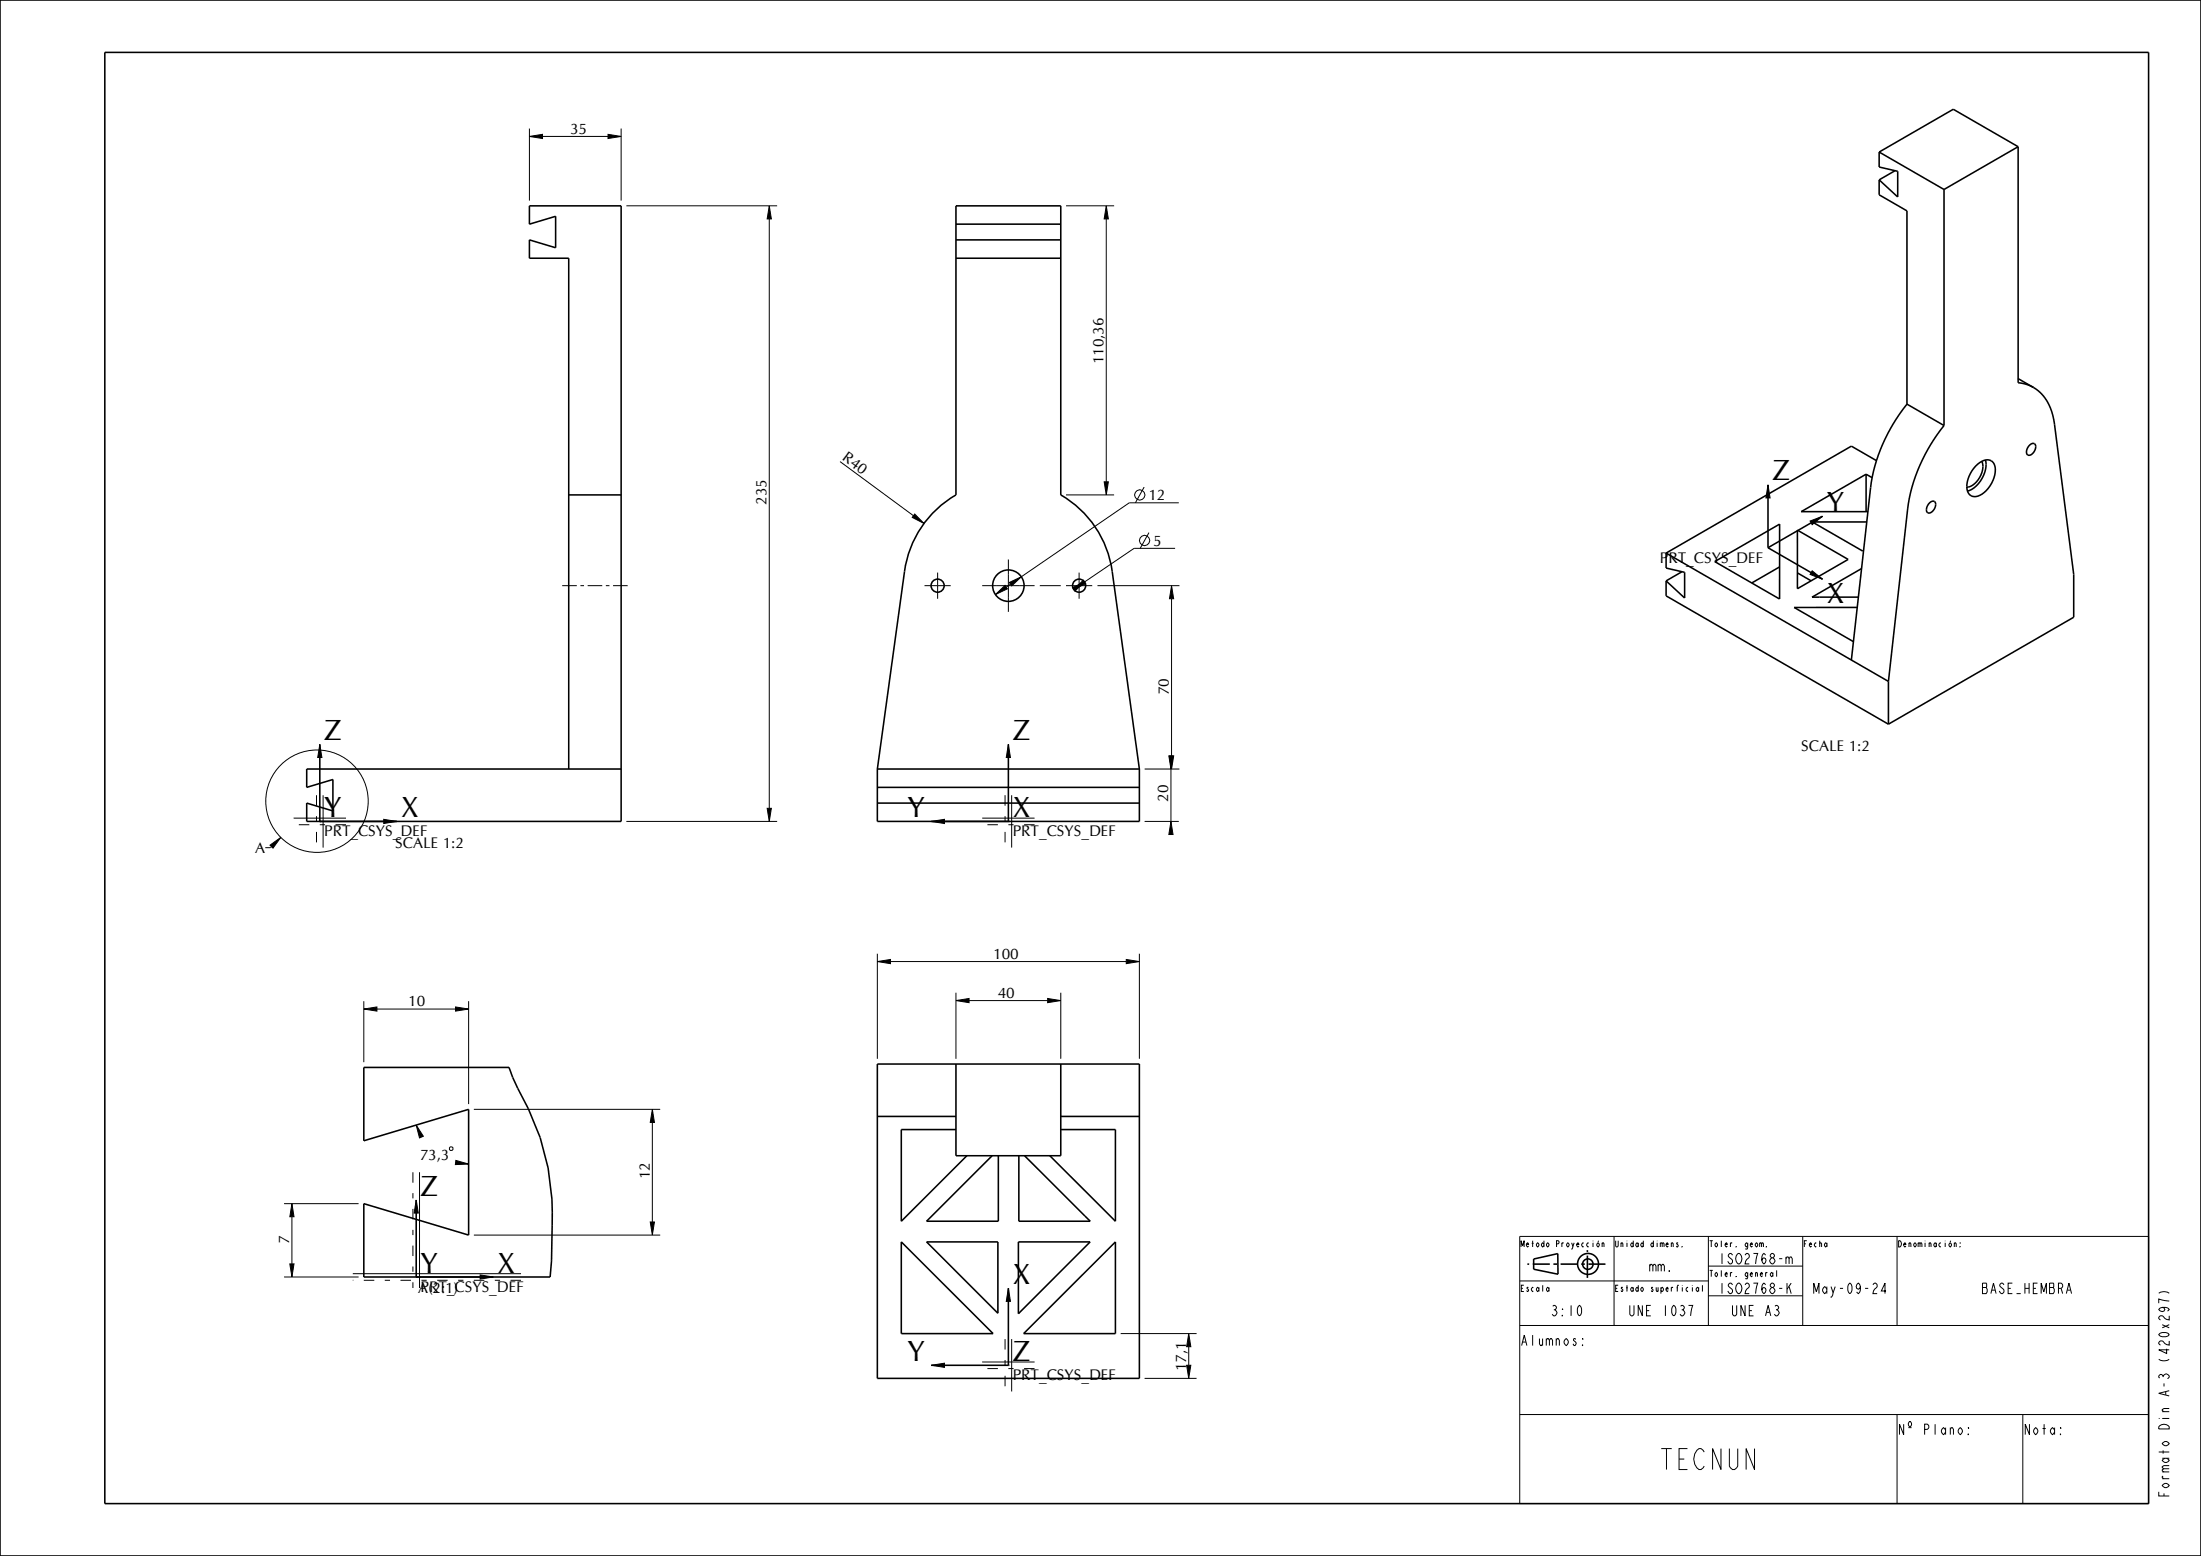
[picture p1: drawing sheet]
<svg xmlns="http://www.w3.org/2000/svg" width="420mm" height="297mm" viewBox="0 0 420 297" stroke-linecap="round" stroke-linejoin="round" font-family="sans-serif">
<g fill="none" stroke="#000" stroke-width=".19">
<path d="M101 26l2.5-.4v.8zM101 24.5v13.8M103.5 26h12.5M116 25.6l2.5 .4-2.5 .4zM118.5 24.5v13.8M119.5 39.3h28.8M146.8 39.3l.4 2.5h-.8zM203.4 39.3h9.2M211.1 39.3l.4 2.5h-.8zM146.8 41.8v112.5M211.1 41.8v50.2M160.3 88.1l14 10.3"/>
<path d="M174.5 98.1l1.8 1.8-2.2-1.1zM203.4 94.5h9.2M210.7 92h.8l-.4 2.5zM218.3 93l-1.6 3M224.9 96h-9.4l-20.6 14.1M337.4 92.5l.4 2.5h-.8zM345.4 99.5l2.4-1-2 1.6zM107.3 111.8h2.8M110.8 111.8h.6M112.1 111.8h2.8M115.6 111.8h.7M117 111.8h2.8"/>
<path d="M176.4 111.8h5M178.9 109.3v5M187.4 111.8h10M189.9 113.5l1.9-1.8 .4 .7zM192.4 106.8v10M192.6 111.2l2.3-1.1-1.8 1.7zM192.8 111.5l-.8 .6M198.4 111.8h4M203.4 111.8h5M204.7 112.2l2.3-1.1-1.9 1.7zM204.9 112.5l1.8-1.7 .5 .6zM205.9 109.3v5"/>
<path d="M209.4 111.8h15.7M219.2 101.7l-1.6 3M223.6 111.8l.4 2.5h-.8zM223.6 114.3v30M224.2 104.7h-7.8l-9.4 6.4M345.8 109l2 1.6-2.4-1zM61 142.1l.4 2.5h-.8zM73.2 156.4l2.5 .4-2.5 .4zM119.5 156.8h28.8M146.4 154.3h.8l-.4 2.5zM177.7 156.8l2.5-.4v.8zM192.4 142.1l.4 2.5h-.8z"/>
<path d="M218.4 156.8h6.5M218.4 146.8h6.7M223 144.3h.8l-.4 2.5zM223.2 144.3h.8l-.4 2.5zM223.4 156.8l.4 2.5h-.8zM223.4 146.8v10M51.5 161.3l2.1-1.5-1.5 2.1zM51.8 161.6l-.2 .2h-1M69.4 192.6l2.5-.4v.8zM69.4 191.1v11.6M71.9 192.6h15M86.9 192.2l2.5 .4-2.5 .4z"/>
<path d="M89.4 191.1v19.6M167.4 183.5l2.5-.4v.8zM167.4 182v20.1M169.9 183.5h45M182.4 191l2.5-.4v.8zM182.4 189.5v12.6M184.9 191h15M199.9 190.6l2.5 .4-2.5 .4zM202.4 189.5v12.6M214.9 183.1l2.5 .4-2.5 .4zM217.4 182v20.1M79.4 214.7l1.4 2.2-.7 .3z"/>
<path d="M85.9 218.9h.4l.1 .2v.3l-.1 .2h-.4l-.1-.2v-.3zM90.4 211.7h35.6M124.5 211.7l.4 2.5h-.8zM124.5 214.2v19M54.2 229.7h14.2M55.7 229.7l.4 2.5h-.8zM55.7 232.2v9M79.4 229l.4 2.5h-.8zM87 221.5l2.4 .7-2.5 .1zM90.4 235.7h35.6M124.1 233.2h.8l-.4 2.5zM290 236h120v51h-120z"/>
<path d="M308 236v17M326 236v17M344 236v17M362 236v17M54.2 243.7h14.2M55.3 241.2h.8l-.4 2.5zM91.6 243.3l2.5 .4-2.5 .4zM192.4 245.9l.4 2.5h-.8zM213.8 254.6h14.5M226.8 254.6l.4 2.5h-.8zM226.8 257.1v3.5M290 253h120"/>
<path d="M290 244.5h36M326 247.3h18M326 241.7h18M411.9 246.8a1.78 1.78 0 0 1 2 0M177.7 260.6l2.5-.4v.8zM218.4 263.1h9.9M226.4 260.6h.8l-.4 2.5zM290 270h120M362 270v17M386 270v17"/>
<circle cx="217.5" cy="94.5" r=".98"/>
<circle cx="218.4" cy="103.2" r=".98"/>
<circle cx="60.5" cy="152.9" r="9.8"/>
</g>
<g fill="none" stroke="#000" stroke-width=".3">
<path d="M0 0h420v297h-420zM20 10h390v277h-390zM358.6 29v2.9l3.5 .8v4.9l-3.5-3.3M358.6 34.3v2.9l5.3 3v36.9M358.6 29l12.4 7.2M361.6 32.6l-3 1.7M371 36.2v45M385.1 28v45.1l1.5 .3 1.4 .6M385.1 28l-12.4-7.1-14.1 8.1M385.1 28l-14.1 8.2M182.4 49.3h20M182.4 45.8h20"/>
<path d="M182.4 42.8h20M363.9 77.1a32.2 32.2 0 0 0-6.9 16l-3.7 32.9M363.9 77.1l7.1 4.1M385.1 72.3l2.9 1.7M388 74a9 9 0 0 1 4 7l3.7 28.7v8.1l-35.3 20.4M108.5 94.5h10M337.4 92.5v12M347.8 98.5l-10.4 6M356.1 90.5l-12.4 7.2h12.7M356.1 90.5l1.1 .7M356.1 90.5v7.2M356.2 99.6h-10.4l9.6 5.6 .2-.1"/>
<path d="M358.1 87.9l-4.8-2.7-35.4 20.4M368.2 96a.67 .67 0 0 1 1-.2 .67 .67 0 0 1 .1 1 1.22 1.22 0 0 1-1.5 1 1.26 1.26 0 0 1 .3-1.8zM371 81.2a32.2 32.2 0 0 0-7 15.9l-3.6 33M377.1 88.9a2.37 2.37 0 0 1 3-.8l.2 .1a3.3 3.3 0 0 1 0 3.5 4.8 4.8 0 0 1-3.6 3.1 1.83 1.83 0 0 1-1.4-2.4 6.3 6.3 0 0 1 1.8-3.5zM378.2 88.1a4.1 4.1 0 0 1-2.8 4.9h-.1M378.9 87.8v.1a4.6 4.6 0 0 1-1.2 4.2l-1 1-1.3 .6M387.3 85a.67 .67 0 0 1 1-.2 .67 .67 0 0 1 .1 .9 1.22 1.22 0 0 1-1.5 1.1 1.26 1.26 0 0 1 .3-1.8zM317.9 110.9v2.8l42.5 24.5M317.9 105.6v2.8l3.6 .8v4.9l-3.6-3.2M317.9 105.6l42.5 24.5M321 109.1l-3.1 1.8M327.2 107.2l12.4-7.2v14.3z"/>
<path d="M337.4 104.5l10.4 6.1M339.6 108.2l-5.3 3.1M343 109.4l2.6 1.5M343 101.2l9.7 5.6-9.7 5.6zM354.4 115.9h-12l11.3 6.6M355.2 108.5l-9.4 5.5h8.8M360.4 130.1v8.1M61 156.8h.1M61 142.1v14.7M108.5 146.8v-97.5h-7.5v-3.5l5 1.5v-6l-5 1.5v-3.5h17.5v117.5h-60v-3.5l5 1.5v-6l-5 1.5v-3.5h60M167.4 146.8l5.2-37.7a20 20 0 0 1 9.8-14.6v-55.2h20v55.2a20 20 0 0 1 9.8 14.6l5.2 37.7M167.4 146.8v10h50v-10"/>
<path d="M167.4 146.8h50M167.4 153.3h50M167.4 150.3h50M192.4 156.8h.1M192.4 142.1v14.7M69.4 203.7h27.7l1.7 4a46.5 46.5 0 0 1 6.6 26.1l-.2 6.9-.2 3h-35.6v-14l20 6v-24l-20 6zM167.4 203.1h50v60h-50zM167.4 213.1h15M182.4 203.1v17.5h20v-17.5M182.4 215.6h-10.4v17.5l12.5-12.5M202.4 215.6h10.4v17.5l-12.5-12.5M202.4 213.1h15"/>
<path d="M79.4 229v14.7M172 237.1l17.5 17.5h-17.5zM176.8 237.1h13.6v13.6zM189.3 220.6l-12.5 12.5h13.7v-12.5M194.3 237.1h13.7l-13.7 13.6zM194.4 220.6v12.5h13.6l-12.5-12.5M302.9 238.6v.4M302.9 239.7v4.2M79.4 243.7h.1M192.4 245.9v14.7M195.3 254.6l17.5-17.5v17.5zM291.8 241.3h-.3"/>
<path d="M292.7 240.3l4.6-1v3.9l-4.6-.9zM295.7 241.3h-3.2M297.1 241.3h-.7M301.1 241.3h-3.3M302.4 241.3h-.7M306.4 241.3h-3.3M177.7 260.6h14.7M192.4 260.6h.1"/>
<circle cx="178.9" cy="111.8" r="1.25"/>
<circle cx="192.4" cy="111.8" r="3"/>
<circle cx="205.9" cy="111.8" r="1.25"/>
<circle cx="303" cy="241.3" r="1"/>
<circle cx="303" cy="241.2" r="2"/>
</g>
<g fill="#000">
<path d="M101 26l2.5-.4v.8zM116 25.6l2.5 .4-2.5 .4zM146.8 39.3l.4 2.5h-.8zM211.1 39.3l.4 2.5h-.8zM174.5 98.1l1.8 1.8-2.2-1.1zM210.7 92h.8l-.4 2.5zM337.4 92.5l.4 2.5h-.8zM345.4 99.5l2.4-1-2 1.6zM189.9 113.5l1.9-1.8 .4 .7zM192.6 111.2l2.3-1.1-1.8 1.7zM204.9 112.5l1.8-1.7 .5 .6zM204.7 112.2l2.3-1.1-1.9 1.7z"/>
<path d="M223.6 111.8l.4 2.5h-.8zM345.8 109l2 1.6-2.4-1zM51.5 161.3l2.1-1.5-1.5 2.1zM61 142.1l.4 2.5h-.8zM73.2 156.4l2.5 .4-2.5 .4zM146.4 154.3h.8l-.4 2.5zM177.7 156.8l2.5-.4v.8zM192.4 142.1l.4 2.5h-.8zM223 144.3h.8l-.4 2.5zM223.4 156.8l.4 2.5h-.8zM223.2 144.3h.8l-.4 2.5zM69.4 192.6l2.5-.4v.8z"/>
<path d="M86.9 192.2l2.5 .4-2.5 .4zM167.4 183.5l2.5-.4v.8zM182.4 191l2.5-.4v.8zM199.9 190.6l2.5 .4-2.5 .4zM214.9 183.1l2.5 .4-2.5 .4zM79.4 214.7l1.4 2.2-.7 .3zM124.5 211.7l.4 2.5h-.8zM55.7 229.7l.4 2.5h-.8zM79.4 229l.4 2.5h-.8zM87 221.5l2.4 .7-2.5 .1zM124.1 233.2h.8l-.4 2.5zM55.3 241.2h.8l-.4 2.5z"/>
<path d="M91.6 243.3l2.5 .4-2.5 .4zM192.4 245.9l.4 2.5h-.8zM226.8 254.6l.4 2.5h-.8zM177.7 260.6l2.5-.4v.8zM226.4 260.6h.8l-.4 2.5z"/>
</g>
<!-- layer: PRT_DEF_DTM_PLN -->
<path d="M60.4 151.8v10M66 157.4h-10M191.8 151.8v10M197.4 157.4h-10M78.8 223.7v22.1M99.4 244.4h-32.1M191.8 255.6v10M197.4 261.2h-10" fill="none" stroke="#000" stroke-width=".19" stroke-dasharray="2 2 1 2" stroke-linecap="butt"/>
<path d="M56 156.2h10M61.7 151.8v10M187.4 156.2h10M193 151.8v10M80.1 223.7v22.1M67.3 243.1h32.1M187.4 260h10M193 255.6v10" fill="none" stroke="#000" stroke-width=".19"/>
<g font-size="5.6">
<text x="338.2" y="91.7">Z</text>
<text x="348.6" y="97.7">Y</text>
<text x="348.6" y="115.2">X</text>
<text x="61.9" y="141.2">Z</text>
<text x="193.3" y="141.2">Z</text>
<text x="61.9" y="155.9">Y</text>
<text x="76.6" y="155.9">X</text>
<text x="173.2" y="155.9">Y</text>
<text x="193.3" y="155.9">X</text>
<text x="80.3" y="228.2">Z</text>
<text x="80.3" y="242.9">Y</text>
<text x="95" y="242.9">X</text>
<text x="193.3" y="245.1">X</text>
<text x="173.2" y="259.8">Y</text>
<text x="193.3" y="259.8">Z</text>
</g>
<text font-size="5.2" x="316.6" y="280.5">TECNUN</text>
<g font-size="2.9">
<text x="108.8" y="25.5">35</text>
<text x="210.6" y="69.6" transform="rotate(-90 210.6 69.6)">110,36</text>
<text x="160.6" y="87.7" transform="rotate(36 160.6 87.7)">R40</text>
<text x="219.2" y="95.5">12</text>
<text x="146.3" y="96.4" transform="rotate(-90 146.3 96.4)">235</text>
<text x="220.1" y="104.2">5</text>
<text x="316.8" y="107.4">PRT_CSYS_DEF</text>
<text x="223.1" y="132.7" transform="rotate(-90 223.1 132.7)">70</text>
<text x="343.7" y="143.3">SCALE 1:2</text>
<text x="222.9" y="153" transform="rotate(-90 222.9 153)">20</text>
<text x="61.9" y="159.6">PRT_CSYS_DEF</text>
<text x="75.4" y="161.9">SCALE 1:2</text>
<text x="193.3" y="159.6">PRT_CSYS_DEF</text>
<text x="48.7" y="162.8">A</text>
<text x="189.5" y="183">100</text>
<text x="190.4" y="190.5">40</text>
<text x="77.9" y="192.1">10</text>
<text x="80.1" y="221.4">73,3</text>
<text x="124" y="225" transform="rotate(-90 124 225)">12</text>
<text x="55.2" y="237.5" transform="rotate(-90 55.2 237.5)">7</text>
<text x="79.8" y="246.8">A(2:1)</text>
<text x="80.3" y="246.6">PRT_CSYS_DEF</text>
<text x="193.3" y="263.4">PRT_CSYS_DEF</text>
<text x="226.3" y="261.8" transform="rotate(-90 226.3 261.8)">17,1</text>
</g>
<g font-size="2.6">
<text x="314.7" y="242.7">mm.</text>
<text x="328" y="241.3">ISO2768-m</text>
<text x="295.9" y="251.2">3:10</text>
<text x="310.8" y="251.2">UNE 1037</text>
<text x="328" y="246.9">ISO2768-K</text>
<text x="330.3" y="251.2">UNE A3</text>
<text x="346" y="246.9">May-09-24</text>
<text x="378.2" y="246.9">BASE_HEMBRA</text>
<text x="290.1" y="256.8">Alumnos:</text>
<text x="362.1" y="273.8">Nº Plano:</text>
<text x="386.1" y="273.8">Nota:</text>
<text x="413.9" y="285.9" transform="rotate(-90 413.9 285.9)">Formato Din A-3 (420x297)</text>
</g>
<g font-size="1.6">
<text x="290.1" y="238">Metodo Proyección</text>
<text x="308.1" y="238">Unidad dimens.</text>
<text x="326.1" y="238">Toler. geom.</text>
<text x="344.1" y="238">Fecha</text>
<text x="362.1" y="238">Denominación:</text>
<text x="326.1" y="243.7">Toler. general</text>
<text x="290.1" y="246.5">Escala</text>
<text x="308.1" y="246.5">Estado superficial</text>
</g>
</svg>
